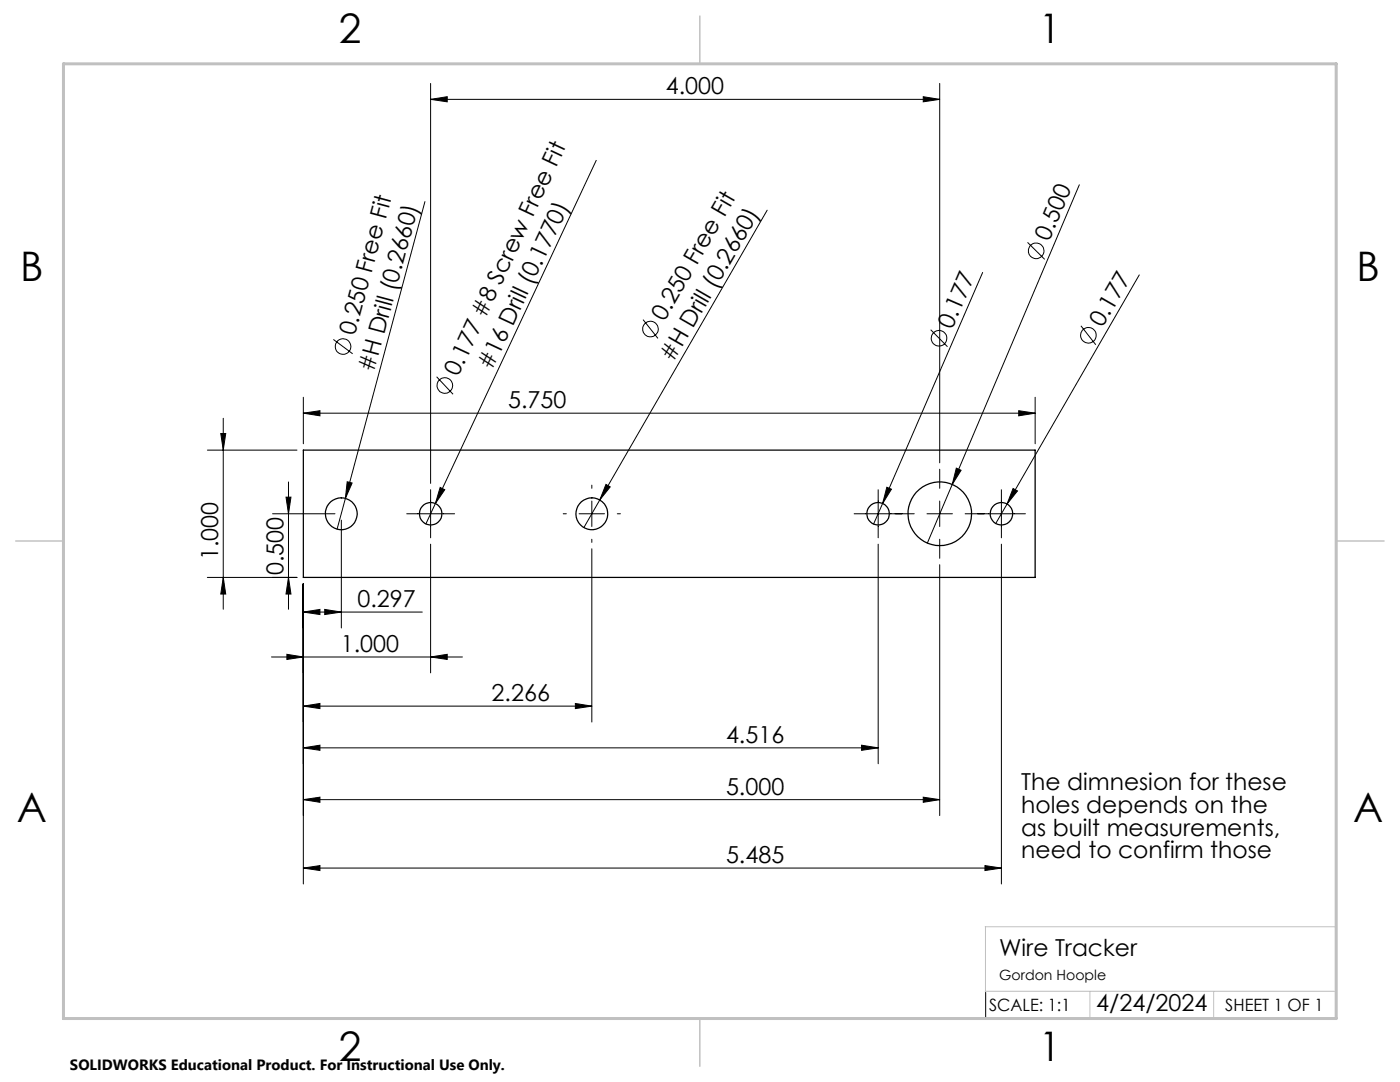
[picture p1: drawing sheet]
<svg xmlns="http://www.w3.org/2000/svg" width="279mm" height="216mm" viewBox="0 0 279 216" stroke-linecap="round" stroke-linejoin="round" font-family="sans-serif">
<g fill="none" stroke="#000" stroke-width=".25">
<path d="M60.5 89.8h146.1v25.4h-146.1z"/>
<circle cx="68.1" cy="102.5" r="3.2"/>
<circle cx="86" cy="102.5" r="2.26"/>
<circle cx="118.1" cy="102.5" r="3.2"/>
<circle cx="175.3" cy="102.5" r="2.26"/>
<circle cx="187.6" cy="102.5" r="6.3"/>
<circle cx="199.9" cy="102.5" r="2.24"/>
</g>
<g fill="none" stroke="#000" stroke-width=".2">
<path d="M85.9 19.8l3.4-.5v1zM85.9 16.7v79.7M85.9 19.8h101.6M184.3 19.3l3.2 .5-3.2 .5zM187.5 16.7v75.7M119 32l-32.1 68.5M215.4 36.9l-30.3 71.5M84.8 40.2l-15.9 59.2M153.1 41.9l-33.4 57.9M196.1 54.4l-20 46.1M205.1 48.4l3.4 3.4M227.4 54.9l-26.4 45.7"/>
<path d="M60.5 79.3v9.2M66.5 67.7l3.9 2.9M87.1 75.2l3.3 3.5M128.3 63.8l3 3.7M185.7 65.8l3.4 3.4M206.6 79.3v9.2M215.7 65l3 3.8M41.4 89.8h17.9M44.1 86.5h.9l-.4 3.3zM44.6 83.5v38.1M57.1 99.2h1l-.5 3.3zM57.6 96.2v25.4"/>
<path d="M60.5 82.4l3.4-.4v1zM60.5 82.4h146.1M68.9 99.4l-1.6 6.2M69.3 96.1l1 .3-1.4 3zM85.9 97.7v9.6M87.8 97.3l1 .4-1.9 2.8zM118.1 96.8v.6M118.1 100v5.1M119.7 99.8l-3.2 5.5M120.9 96.7l.9 .5-2.1 2.6zM175.3 97.7v9.6M177 97.2l.9 .4-1.8 2.9z"/>
<path d="M187.5 93.6v3.8M187.5 100v5.1M190.9 93.4l.9 .4-1.8 2.9zM199.8 97.7v9.6M202.2 97.5l.9 .5-2.1 2.6zM203.3 82l3.3 .4-3.3 .6zM41.4 115.2h17.9M44.6 115.2l.4 3.3h-.9zM54.4 102.5h12.5M57.6 115.2l.5 3.3h-1zM60.5 116.5v59.9M68.1 103.8v21.5"/>
<path d="M81.2 102.5h9.5M85.9 108.6v25.7M86.9 100.5l-1.9 4.1M112.4 102.5h.6M115.6 102.5h5M118.1 107.6v.6M118.1 109.5v34.6M123.2 102.5h.6M170.5 102.5h12M175.3 108.6v43.8M176.1 100.5l-1.8 4.1M185 102.5h5.1"/>
<path d="M187.5 107.6v3.8M187.5 112.7v50M192.6 102.5h12M199.8 108.6v67.8M201 100.6l-2.3 3.9M54.2 131.1h38.1M57.3 130.6l3.2 .5-3.2 .5zM60.5 122.1l3.4-.5v1zM60.5 122.1h23.8M64.8 121.6l3.3 .5-3.3 .5zM85.9 131.1l3.4-.5v1zM60.5 140.9l3.4-.5v1z"/>
<path d="M60.5 149.2l3.4-.5v1zM60.5 159.6l3.4-.5v1zM60.5 140.9h57.6M60.5 149.2h114.8M60.5 159.6h127M114.8 140.4l3.3 .5-3.3 .5zM171.9 148.7l3.4 .5-3.4 .5zM184.3 159.1l3.2 .5-3.2 .5zM60.5 173.2l3.4-.5v1zM60.5 173.2h139.3M196.6 172.7l3.2 .5-3.2 .5zM196.7 198v5.4"/>
<circle cx="206.8" cy="50" r="1.55"/>
<circle cx="68.5" cy="69.2" r="1.55"/>
<circle cx="88.8" cy="76.9" r="1.55"/>
<circle cx="129.8" cy="65.7" r="1.56"/>
<circle cx="187.4" cy="67.5" r="1.56"/>
<circle cx="217.2" cy="66.9" r="1.55"/>
</g>
<path d="M266.7 153.3v49.9h-240M196.6 184.9h70.1M196.6 197.8h70.1M196.7 184.9v12.9M217.5 197.8v5.4M242.2 197.8v5.4" fill="none" stroke="#c0c0c0" stroke-width=".2"/>
<path d="M139.7 3.2v9.5M3.1 107.9h9.6M266.7 107.9h9.5M139.7 203.2v9.6" fill="none" stroke="#c0c0c0" stroke-width=".3"/>
<path d="M12.7 12.7h254v190.5h-254z" fill="none" stroke="#c0c0c0" stroke-width=".6"/>
<g fill="#000">
<path d="M69.3 96.1l1 .3-1.4 3zM120.9 96.7l.9 .5-2.1 2.6zM190.9 93.4l.9 .4-1.8 2.9zM87.8 97.3l1 .4-1.9 2.8zM177 97.2l.9 .4-1.8 2.9zM202.2 97.5l.9 .5-2.1 2.6z"/>
<path d="M203.3 82l3.3 .4-3.3 .6zM60.5 82.4l3.4-.4v1z"/>
<path d="M44.6 115.2l.4 3.3h-.9zM44.1 86.5h.9l-.4 3.3zM57.6 115.2l.5 3.3h-1zM57.1 99.2h1l-.5 3.3z"/>
<path d="M57.3 130.6l3.2 .5-3.2 .5zM85.9 131.1l3.4-.5v1zM60.5 140.9l3.4-.5v1zM114.8 140.4l3.3 .5-3.3 .5zM60.5 149.2l3.4-.5v1zM171.9 148.7l3.4 .5-3.4 .5zM60.5 122.1l3.4-.5v1zM64.8 121.6l3.3 .5-3.3 .5zM60.5 159.6l3.4-.5v1zM184.3 159.1l3.2 .5-3.2 .5zM60.5 173.2l3.4-.5v1zM196.6 172.7l3.2 .5-3.2 .5zM85.9 19.8l3.4-.5v1zM184.3 19.3l3.2 .5-3.2 .5z"/>
</g>
<g font-size="8.1">
<text x="67.6" y="8.5">2</text>
<text x="207.3" y="8.5">1</text>
<text x="4" y="56.2">B</text>
<text x="270.7" y="56.2">B</text>
<text x="3.3" y="164.1">A</text>
<text x="270" y="164.1">A</text>
<text x="67.6" y="211.7">2</text>
<text x="207.3" y="211.7">1</text>
</g>
<g font-size="4.7">
<text x="132.9" y="18.8">4.000</text>
<text x="209.4" y="48.3" transform="rotate(-67 209.4 48.3)">0.500</text>
<text x="132.6" y="64.3" transform="rotate(-60 132.6 64.3)">0.250 Free Fit</text>
<text x="190" y="65.8" transform="rotate(-67 190 65.8)">0.177</text>
<text x="220" y="65.5" transform="rotate(-60 220 65.5)">0.177</text>
<text x="70.8" y="67.1" transform="rotate(-75 70.8 67.1)">0.250 Free Fit</text>
<text x="74.6" y="74.5" transform="rotate(-75 74.6 74.5)">#H Drill (0.2660)</text>
<text x="91.4" y="75.3" transform="rotate(-65 91.4 75.3)">0.177 #8 Screw Free Fit</text>
<text x="98.2" y="74.1" transform="rotate(-65 98.2 74.1)">#16 Drill (0.1770)</text>
<text x="134.4" y="72.4" transform="rotate(-60 134.4 72.4)">#H Drill (0.2660)</text>
<text x="101.4" y="81.4">5.750</text>
<text x="43.6" y="111.7" transform="rotate(-90 43.6 111.7)">1.000</text>
<text x="56.6" y="114.7" transform="rotate(-90 56.6 114.7)">0.500</text>
<text x="71.3" y="121.1">0.297</text>
<text x="68" y="130">1.000</text>
<text x="98.1" y="139.9">2.266</text>
<text x="144.9" y="148.2">4.516</text>
<text x="144.9" y="158.5">5.000</text>
<text x="203.8" y="157.7">The dimnesion for these</text>
<text x="203.8" y="162.2">holes depends on the</text>
<text x="203.8" y="166.7">as built measurements,</text>
<text x="144.9" y="172.2">5.485</text>
<text x="203.8" y="171.3">need to confirm those</text>
<text x="199.4" y="190.7">Wire Tracker</text>
<text x="218.8" y="201.7">4/24/2024</text>
</g>
<g font-size="3.4">
<text x="197.4" y="201.7">SCALE: 1:1</text>
<text x="244.5" y="201.7">SHEET 1 OF 1</text>
</g>
<text font-size="3" x="14" y="213.5">SOLIDWORKS Educational Product. For Instructional Use Only.</text>
<text font-size="2.8" x="199.4" y="195.5">Gordon Hoople</text>
</svg>
